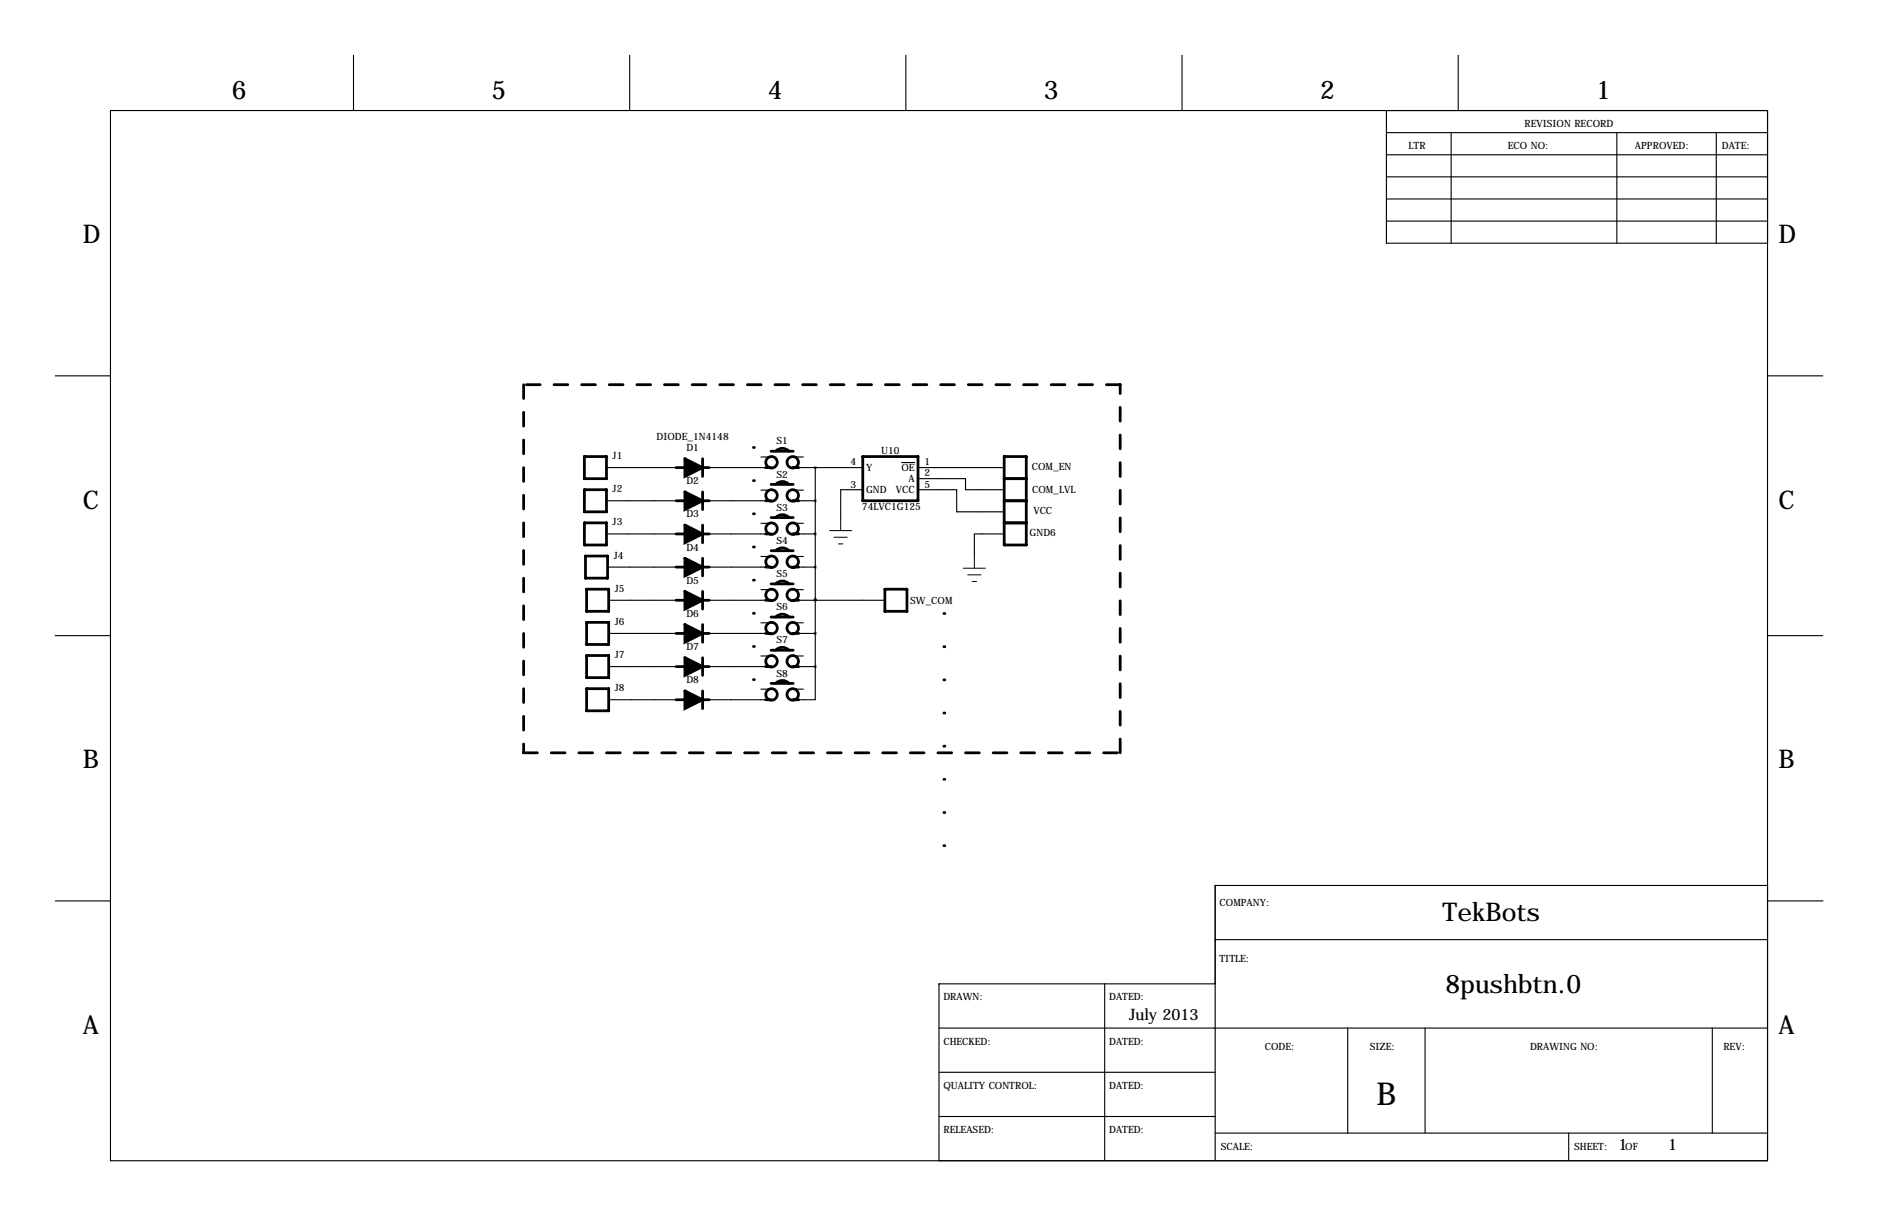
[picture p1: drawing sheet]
<svg xmlns="http://www.w3.org/2000/svg" width="432mm" height="279mm" viewBox="0 0 432 279" stroke-linecap="round" stroke-linejoin="round" font-family="sans-serif">
<g fill="none" stroke="#000" stroke-width=".25">
<path d="M81.3 12.7v12.7M144.8 12.7v12.7M208.3 12.7v12.7M271.8 12.7v12.7M335.3 12.7v12.7M25.4 25.4h381v241.3h-381zM318.8 30.5h87.6M318.8 35.6h87.6M318.8 25.4v30.5h87.6M333.7 30.5v25.4M371.8 30.5v25.4M394.6 30.5v25.4"/>
<path d="M318.8 45.7h87.6M318.8 50.8h87.6M318.8 40.6h87.6M12.7 86.4h12.7M406.4 86.4h12.7M139.4 107.4h16M139.4 115.1h16M163.1 107.4h14.4M163.1 115.1h14.4M175 105h2.5M175 112.6h2.5M182.2 105h2.5"/>
<path d="M182.2 107.4h16.2M182.2 112.6h2.5M182.2 115.1h5.3M187.5 107.4v45.8M198.4 112.5h-5.1v6.9M207.3 106.3h3M211.1 110h10.9v2.5h8.9M211.1 112.5h8.9v5.1h10.9M211.1 107.4h19.8M139.4 122.7h16M139.7 130.3h15.7M140 137.9h15.4"/>
<path d="M163.1 122.7h14.4M163.1 130.3h14.4M163.1 137.9h14.4M175 120.2h2.5M175 127.9h2.5M175 135.5h2.5M182.2 120.2h2.5M182.2 122.7h5.3M182.2 127.9h2.5M182.2 130.3h5.3M182.2 135.5h2.5M182.2 137.9h5.3"/>
<path d="M187.5 137.7v.2h16M230.9 122.7h-6.9v5.3M12.7 146h12.7M140 145.5h15.4M140 153.2h15.4M163.1 145.5h14.4M163.1 153.2h14.4M175 143.1h2.5M175 150.7h2.5M175 158.3h2.5M182.2 143.1h2.5M182.2 145.5h5.3"/>
<path d="M182.2 150.7h2.5M182.2 153.2h5.3M182.2 158.3h2.5M187.5 153.2v7.6h-5.3M406.4 146h12.7M140 160.8h15.4M163.1 160.8h14.4M12.7 207h12.7M279.4 215.9h127M406.4 203.5h-127v63.2M406.5 207h12.7M215.9 236.2h190.5"/>
<path d="M254 226.1v40.6M279.4 226.1h-63.5v40.6M309.9 236.2v24.1M327.7 236.2v24.1M393.7 236.2v24.1M215.9 246.4h63.5M215.9 256.5h63.5M279.4 260.3h127M360.7 260.3v6.4"/>
</g>
<path d="M120.4 88.4v84.6M257.6 88.4h-137.2M120.4 173h137.2M257.6 173v-84.6" fill="none" stroke="#000" stroke-width=".63" stroke-dasharray="3.2 3.2"/>
<g fill="none" stroke="#000" stroke-width=".63">
<path d="M134.4 104.9h5v5.1h-5zM134.4 112.5h5v5.1h-5zM155.4 107.4h2.1M155.4 115.1h2.1M161.5 107.4h1.6M161.5 115.1h1.6M161.5 105.4v4.1M161.5 113v4.1M176 107.4h1.3M176 115.1h1.3M177.3 103.7h5.1M177.3 111.3h5.1"/>
<path d="M177.3 118.9h5.1M178.3 103.7a2.13 2.13 0 0 1 3.1 0M178.3 111.3a2.13 2.13 0 0 1 3.1 0M178.3 118.9a2.13 2.13 0 0 1 3.1 0M182.4 107.4h1.2M182.4 115.1h1.2M198.4 104.9h12.7v10.2h-12.7zM230.9 115.1h5.1M230.9 104.9h5.1v20.3h-5.1zM230.9 110h5.1M134.4 120.1h5v5.1h-5zM134.6 127.8h5.1v5h-5.1z"/>
<path d="M134.9 135.4h5.1v5.1h-5.1zM155.4 122.7h2.1M155.4 130.3h2.1M155.4 137.9h2.1M161.5 122.7h1.6M161.5 130.3h1.6M161.5 137.9h1.6M161.5 120.7v4M161.5 128.3v4M161.5 135.9v4.1M176 122.7h1.3M176 130.3h1.3"/>
<path d="M176 137.9h1.3M177.3 126.5h5.1M177.3 134.2h5.1M178.3 126.5a2.13 2.13 0 0 1 3.1 0M178.3 134.2a2.13 2.13 0 0 1 3.1 0M182.4 122.7h1.2M182.4 130.3h1.2M182.4 137.9h1.2M203.5 135.4h5v5.1h-5zM230.9 120.1h5.1M134.9 143h5.1v5.1h-5.1zM134.9 150.6h5.1v5.1h-5.1z"/>
<path d="M134.9 158.2h5.1v5.1h-5.1zM155.4 145.5h2.1M155.4 153.2h2.1M161.5 145.5h1.6M161.5 153.2h1.6M161.5 143.5v4.1M161.5 151.1v4.1M161.5 158.8v4M176 145.5h1.3M176 153.2h1.3M177.3 141.8h5.1M177.3 149.4h5.1"/>
<path d="M177.3 157h5.1M178.3 141.8a2.13 2.13 0 0 1 3.1 0M178.3 149.4a2.13 2.13 0 0 1 3.1 0M178.3 157a2.13 2.13 0 0 1 3.1 0M182.4 145.5h1.2M182.4 153.2h1.2M155.4 160.8h2.1M161.5 160.8h1.6M176 160.8h1.3M182.4 160.8h1.2"/>
<circle cx="177.4" cy="113.8" r="1.32"/>
<circle cx="177.4" cy="106.2" r="1.32"/>
<circle cx="182.3" cy="113.8" r="1.32"/>
<circle cx="182.3" cy="106.2" r="1.32"/>
<circle cx="177.4" cy="121.5" r="1.32"/>
<circle cx="177.4" cy="129.1" r="1.32"/>
<circle cx="177.4" cy="136.7" r="1.32"/>
<circle cx="182.3" cy="129.1" r="1.32"/>
<circle cx="182.3" cy="121.5" r="1.32"/>
<circle cx="182.3" cy="136.7" r="1.32"/>
<circle cx="177.4" cy="151.9" r="1.32"/>
<circle cx="177.4" cy="144.3" r="1.32"/>
<circle cx="177.4" cy="159.6" r="1.32"/>
<circle cx="182.3" cy="151.9" r="1.32"/>
<circle cx="182.3" cy="144.3" r="1.32"/>
<circle cx="182.3" cy="159.6" r="1.32"/>
</g>
<g fill="#000">
<circle cx="173.2" cy="110.4" r=".32"/>
<circle cx="173.2" cy="102.8" r=".32"/>
<circle cx="173.2" cy="118.1" r=".32"/>
<circle cx="182.4" cy="115.1" r=".32"/>
<circle cx="182.4" cy="107.4" r=".32"/>
<circle cx="173.2" cy="125.7" r=".32"/>
<circle cx="173.2" cy="133.3" r=".32"/>
<circle cx="182.4" cy="130.3" r=".32"/>
<circle cx="182.4" cy="137.9" r=".32"/>
<circle cx="182.4" cy="122.7" r=".32"/>
<circle cx="173.2" cy="156.2" r=".32"/>
<circle cx="173.2" cy="140.9" r=".32"/>
<circle cx="173.2" cy="148.5" r=".32"/>
<circle cx="182.4" cy="145.5" r=".32"/>
<circle cx="182.4" cy="153.2" r=".32"/>
<circle cx="217" cy="156.2" r=".32"/>
<circle cx="217" cy="148.6" r=".32"/>
<circle cx="217" cy="141" r=".32"/>
<circle cx="182.4" cy="160.8" r=".32"/>
<circle cx="217" cy="163.8" r=".32"/>
<circle cx="217" cy="171.4" r=".32"/>
<circle cx="217" cy="179.1" r=".32"/>
<circle cx="217" cy="186.7" r=".32"/>
<circle cx="217" cy="194.3" r=".32"/>
</g>
<g fill="#000" stroke="#000" stroke-width=".63">
<path d="M157.5 105.4l4 2-4 2.1zM157.5 113l4 2.1-4 2zM157.5 120.7l4 2-4 2zM157.5 128.3l4 2-4 2zM157.5 135.9l4 2-4 2.1zM157.5 143.5l4 2-4 2.1zM157.5 151.1l4 2.1-4 2zM157.5 158.8l4 2-4 2z"/>
<path d="M187.4 115.1a.05 .05 0 0 0 .1 0 .05 .05 0 0 0-.1 0zM187.4 153.2a.05 .05 0 0 0 .1 0 .05 .05 0 0 0-.1 0zM187.4 145.5a.05 .05 0 0 0 .1 0 .05 .05 0 0 0-.1 0zM187.4 137.9a.05 .05 0 0 0 .1 0 .05 .05 0 0 0-.1 0zM187.4 130.3a.05 .05 0 0 0 .1 0 .05 .05 0 0 0-.1 0zM187.4 122.7a.05 .05 0 0 0 .1 0 .05 .05 0 0 0-.1 0zM187.4 107.4a.05 .05 0 0 0 .1 0 .05 .05 0 0 0-.1 0zM187.4 137.7a.05 .05 0 0 0 .1 0 .05 .05 0 0 0-.1 0z"/>
</g>
<path d="M193.3 119.4v2.5M190.8 121.9h5M191.8 123.4h3M192.8 125h1M221.5 130.6h5.1M222.5 132.1h3.1M223.5 133.6h1M224 128v2.6" fill="none" stroke="#000" stroke-width=".23"/>
<text font-size="7.3" x="316.5" y="254">B</text>
<g font-size="5.9">
<text x="53.3" y="22.9">6</text>
<text x="113" y="22.9">5</text>
<text x="176.5" y="22.9">4</text>
<text x="240" y="22.9">3</text>
<text x="303.5" y="22.9">2</text>
<text x="367" y="22.9">1</text>
<text x="19" y="55.9">D</text>
<text x="408.9" y="55.9">D</text>
<text x="19" y="116.8">C</text>
<text x="408.9" y="116.8">C</text>
<text x="19" y="176.5">B</text>
<text x="408.9" y="176.5">B</text>
<text x="331.7" y="211.6">TekBots</text>
<text x="332.4" y="228.1">8pushbtn.0</text>
<text x="19" y="237.5">A</text>
<text x="408.9" y="237.5">A</text>
</g>
<g font-size="3.6">
<text x="259.6" y="234.4">July 2013</text>
<text x="372.1" y="264.2">1</text>
<text x="383.5" y="264.2">1</text>
</g>
<g font-size="2.3">
<text x="350.5" y="29.2">REVISION RECORD</text>
<text x="323.8" y="34.3">LTR</text>
<text x="346.7" y="34.3">ECO NO:</text>
<text x="375.9" y="34.3">APPROVED:</text>
<text x="395.9" y="34.3">DATE:</text>
<text x="151" y="101.1">DIODE_1N4148</text>
<text x="140.9" y="105.5">J1</text>
<text x="157.8" y="103.6">D1</text>
<text x="178.5" y="102.1">S1</text>
<text x="195.5" y="106.9">4</text>
<text x="202.6" y="104.4">U10</text>
<text x="212.6" y="106.9">1</text>
<text x="237.3" y="107.9">COM_EN</text>
<text x="140.9" y="113.1">J2</text>
<text x="157.8" y="111.3">D2</text>
<text x="178.5" y="109.7">S2</text>
<text x="195.5" y="112">3</text>
<text x="199.1" y="108.2">Y</text>
<text x="199.1" y="113.3">GND</text>
<text x="206" y="113.3">VCC</text>
<text x="207.3" y="108.2">OE</text>
<text x="208.9" y="110.8">A</text>
<text x="212.6" y="109.5">2</text>
<text x="212.6" y="112">5</text>
<text x="237.3" y="113.3">COM_LVL</text>
<text x="157.8" y="118.9">D3</text>
<text x="178.5" y="117.3">S3</text>
<text x="198.2" y="117.2">74LVC1G125</text>
<text x="237.6" y="118.1">VCC</text>
<text x="140.9" y="120.7">J3</text>
<text x="178.5" y="125">S4</text>
<text x="236.7" y="123.2">GND6</text>
<text x="141.1" y="128.4">J4</text>
<text x="157.8" y="126.5">D4</text>
<text x="141.4" y="136">J5</text>
<text x="157.8" y="134.1">D5</text>
<text x="178.5" y="132.6">S5</text>
<text x="141.4" y="143.6">J6</text>
<text x="157.8" y="141.7">D6</text>
<text x="178.5" y="140.2">S6</text>
<text x="209.2" y="138.7">SW_COM</text>
<text x="157.8" y="149.4">D7</text>
<text x="178.5" y="147.8">S7</text>
<text x="141.4" y="151.2">J7</text>
<text x="178.5" y="155.4">S8</text>
<text x="141.4" y="158.8">J8</text>
<text x="157.8" y="157">D8</text>
<text x="280.4" y="208.3">COMPANY:</text>
<text x="280.4" y="221">TITLE:</text>
<text x="216.9" y="229.9">DRAWN:</text>
<text x="255" y="229.9">DATED:</text>
<text x="216.9" y="240">CHECKED:</text>
<text x="255" y="240">DATED:</text>
<text x="290.8" y="241.3">CODE:</text>
<text x="315" y="241.3">SIZE:</text>
<text x="351.8" y="241.3">DRAWING NO:</text>
<text x="396.2" y="241.3">REV:</text>
<text x="216.9" y="250.2">QUALITY CONTROL:</text>
<text x="255" y="250.2">DATED:</text>
<text x="216.9" y="260.3">RELEASED:</text>
<text x="255" y="260.3">DATED:</text>
<text x="280.7" y="264.2">SCALE:</text>
<text x="361.9" y="264.2">SHEET:</text>
<text x="373.7" y="264.2">OF</text>
</g>
</svg>
